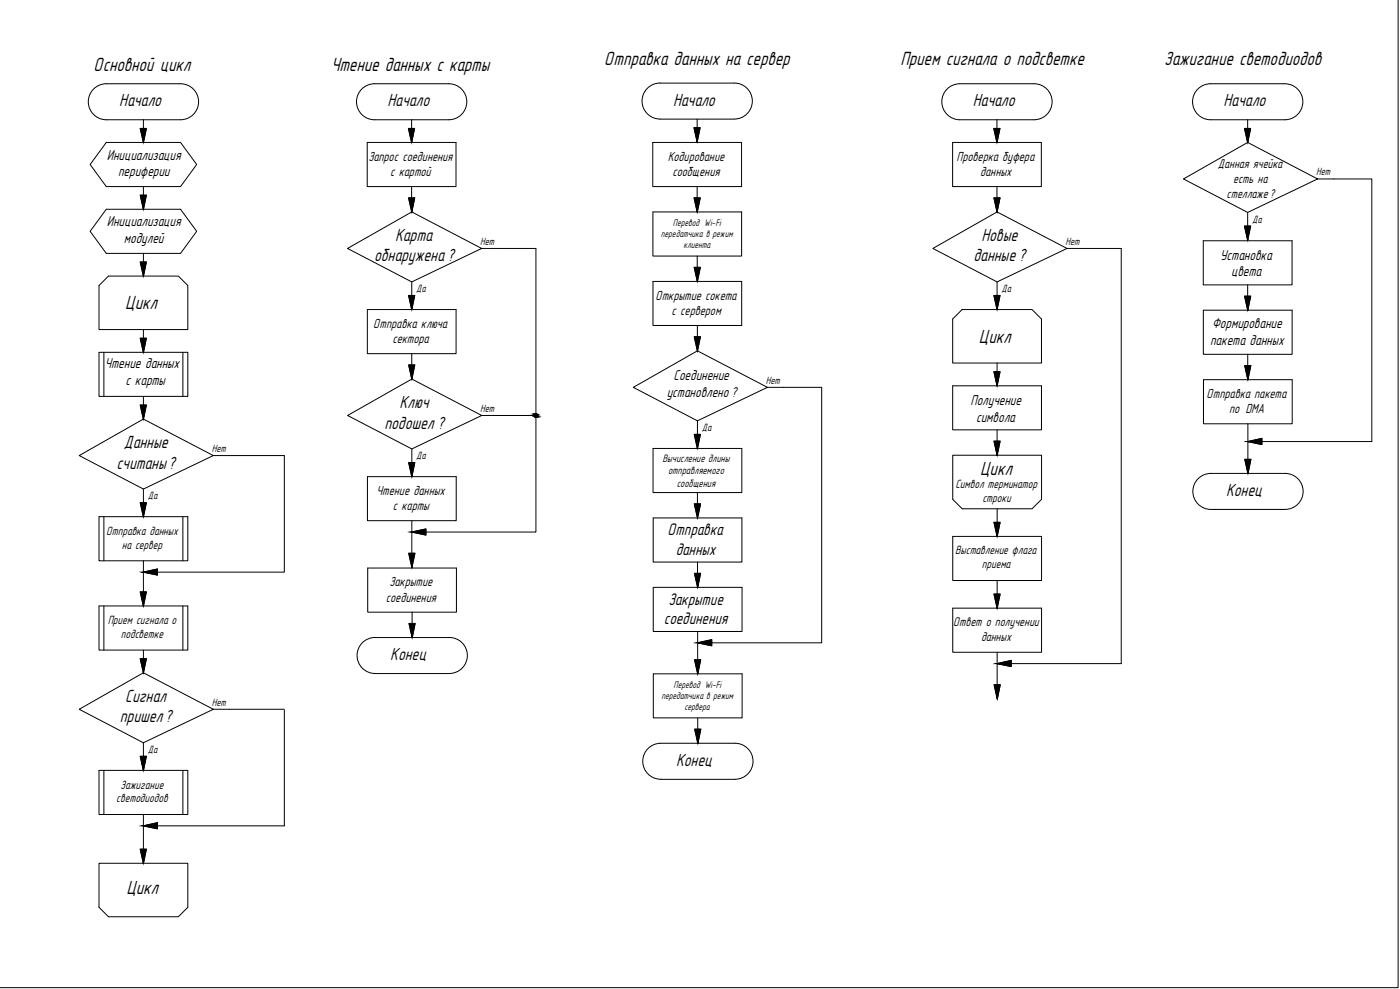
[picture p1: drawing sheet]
<svg xmlns="http://www.w3.org/2000/svg" width="841mm" height="594mm" viewBox="0 0 841 594" stroke-linecap="round" stroke-linejoin="round" font-family="sans-serif">
<!-- layer: Tonk -->
<g fill="none" stroke="#000" stroke-width=".6">
<path d="M56 53l3-2 4-1h45a11 11 0 0 1 11 11 11 11 0 0 1-11 11h-44a11 11 0 0 1-10-7 11 11 0 0 1 2-12zM217 53l3-2 4-1h46a11 11 0 0 1 10 11 11 11 0 0 1-10 11h-45a11 11 0 0 1-10-7 11 11 0 0 1 2-12zM396 50h45M397 50a11 11 0 0 0-11 11 11 11 0 0 0 11 11M441 50a11 11 0 0 1 11 11 11 11 0 0 1-11 11h-45M569 53l3-2 3-1h46a11 11 0 0 1 11 11 11 11 0 0 1-11 11h-44a11 11 0 0 1-10-7 11 11 0 0 1 2-12zM720 53l2-2 4-1h46a11 11 0 0 1 11 11 11 11 0 0 1-11 11h-45a11 11 0 0 1-10-7 11 11 0 0 1 3-12zM86 72v14M247 72v14M419 72v13M599 72v14M750 72v14"/>
<path d="M64 86h44l10 13-10 13h-44l-10-13zM221 86h53v26h-53zM392 86h53v26h-53zM572 86h54v26h-54zM86 112v14M247 112v7M419 112v7M599 112v7M792 107l-42-21-39 21 39 21 42-21h9M64 126h44l10 13-10 13h-44l-10-13zM247 120v7M392 127h54v27h-54z"/>
<path d="M419 120v7M599 120v7M750 128v16M86 152v14M289 149l-42-22-38 22 38 20 42-20h10M419 154v7M641 149l-42-22-39 22 39 20 42-20h10M723 145h53v26h-53zM59 172v26h54v-26M247 169v17M392 169h54v27h-54zM419 162v7"/>
<path d="M599 169v17M750 171v7M750 180v6M86 198v14M221 186h53v26h-53zM419 196v6M572 192v26h54v-26M723 186h53v27h-53zM59 212h54v26h-54zM62 212v26M110 212v26M247 212v7"/>
<path d="M419 204v7M599 218v14M750 213v7M86 238v14M247 221v7M461 233l-42-22-39 22 39 20 42-20h10M572 232h54v26h-54zM723 228h53v27h-53zM750 221v7M289 250l-42-22-38 22 38 20 42-20h10M419 253v16M599 258v7"/>
<path d="M750 255v21M128 274l-42-22-38 22 38 20 42-20h10M247 270v16M392 269h54v27h-54zM599 267v6M750 278v6M86 294v16M221 286h53v27h-53zM419 296v7M572 300v-27h54v27M720 288l3-3 3-1h46a11 11 0 0 1 11 11 11 11 0 0 1-11 11h-45a11 11 0 0 1-10-7 11 11 0 0 1 3-11zM59 310h54v27h-54z"/>
<path d="M62 310v27M110 310v27M247 313v19M392 311h54v27h-54zM419 304v7M599 306v16M86 337v27M247 334v7M419 338v6M572 322h54v27h-54zM221 341h53v27h-53zM392 353h54v26h-54z"/>
<path d="M419 346v7M599 349v16M59 364h54v26h-54zM62 364v26M110 364v26M248 368v7M248 376v7M419 379v17M572 365h54v27h-54zM86 390v14M225 383h45a11 11 0 0 1 11 11 11 11 0 0 1-11 11h-45M225 383a11 11 0 0 0-10 11 11 11 0 0 0 10 11"/>
<path d="M419 398v7M599 392v19M392 405h54v26h-54zM599 413v7M128 426l-42-22-38 22 38 20 42-20h10M419 431v7M419 440v6M86 446v17M59 463h54v26h-54zM62 463v26M110 463v26M397 468h45"/>
<path d="M397 468a11 11 0 0 1-11-11 11 11 0 0 1 11-11h45a11 11 0 0 1 10 11 11 11 0 0 1-10 11M86 489v30M59 545v-26h54v26"/>
</g>
<!-- layer: 0 -->
<g fill="none" stroke="#000" stroke-width=".6">
<path d="M840 0v593h-840M801 107h23v158h-74M299 149h23v171h-75M651 149h23v250h-75M59 172l6-6h42l6 6M572 192l6-6h42l6 6M471 233h23v153h-75M299 250h23M138 274h33v70h-85M572 300l6 6h42l6-6M138 426h33M171 427v69h-85"/>
<path d="M59 545l6 6h42l6-6"/>
<circle cx="322" cy="250" r="1"/>
</g>
<!-- layer: Format -->
<g fill="#000" stroke="#000" stroke-width=".6">
<path d="M84 77h4l-2 9zM245 77h4l-2 9zM417 77h4l-2 8zM597 77h4l-2 9zM748 77h3l-1 9zM84 117h4l-2 9zM245 119h4l-2 8zM417 119h4l-2 8zM597 119h4l-2 8zM748 136h3l-1 8zM84 157h4l-2 9zM245 178h4l-2 8z"/>
<path d="M417 161h4l-2 8zM597 178h4l-2 8zM748 178h3l-1 8zM84 203h4l-2 9zM246 219h3l-2 9zM417 202h4l-2 9zM748 220h3l-1 8zM597 223h4l-2 9zM84 243h4l-2 9zM246 278h3l-2 8zM417 261h4l-2 8zM597 265h4l-2 8z"/>
<path d="M748 276h3l-1 8zM84 302h4l-2 8zM417 303h4l-2 8zM597 314h4l-2 8zM246 332h3l-2 9zM84 356h4l-2 8zM417 344h4l-2 9zM597 357h4l-2 8zM246 375h3l-1 8zM84 396h4l-2 8zM417 396h4l-2 9zM597 411h4l-2 9z"/>
<path d="M417 438h4l-2 8zM84 454h4l-2 9zM84 510h4l-2 9z"/>
<path d="M750 265l8-2v2zM750 265l8 2v-2z"/>
<path d="M247 320l9-2v2zM247 320l9 1v-1z"/>
<path d="M86 344l9-2v2zM86 344l9 1v-1z"/>
<path d="M419 386l9-2v2zM419 386l9 2v-2z"/>
<path d="M599 399l8-2v2zM599 399l8 1v-1z"/>
<path d="M86 496l9-2v2zM86 496l9 2v-2z"/>
</g>
<g fill="none" stroke="#000" stroke-width=".72">
<path d="M84 77h4l-2 9zM245 77h4l-2 9zM417 77h4l-2 8zM597 77h4l-2 9zM748 77h3l-1 9zM84 117h4l-2 9zM245 119h4l-2 8zM417 119h4l-2 8zM597 119h4l-2 8zM748 136h3l-1 8zM84 157h4l-2 9zM245 178h4l-2 8z"/>
<path d="M417 161h4l-2 8zM597 178h4l-2 8zM748 178h3l-1 8zM84 203h4l-2 9zM246 219h3l-2 9zM417 202h4l-2 9zM748 220h3l-1 8zM597 223h4l-2 9zM84 243h4l-2 9zM246 278h3l-2 8zM417 261h4l-2 8zM597 265h4l-2 8z"/>
<path d="M748 276h3l-1 8zM750 265l8-2v4zM84 302h4l-2 8zM247 320l9-2v3zM417 303h4l-2 8zM597 314h4l-2 8zM246 332h3l-2 9zM84 356h4l-2 8zM86 344l9-2v3zM417 344h4l-2 9zM597 357h4l-2 8zM246 375h3l-1 8z"/>
<path d="M84 396h4l-2 8zM417 396h4l-2 9zM419 386l9-2v4zM599 399l8-2v3zM597 411h4l-2 9zM417 438h4l-2 8zM84 454h4l-2 9zM86 496l9-2v4zM84 510h4l-2 9z"/>
</g>
<!-- layer: 0 -->
<g fill="#000" stroke="#000" stroke-width=".6">
<path d="M321 249h1zM322 250h1z"/>
<path d="M321 249h1zM321 249h1z"/>
<path d="M321 249h1zM321 249h1z"/>
<path d="M321 249h1zM321 249h1z"/>
<path d="M321 249h1zM321 249h1z"/>
<path d="M321 249h1zM321 249h1z"/>
<path d="M321 249l1 1zM321 249l1 1z"/>
<path d="M321 250h1zM321 250h1z"/>
<path d="M321 250h1zM321 250h1z"/>
<path d="M321 250h1zM321 250h1z"/>
<path d="M321 250h1zM321 250h1z"/>
<path d="M321 250h1zM321 250h1z"/>
<path d="M321 250h1zM321 250h1z"/>
<path d="M321 250l1 1zM321 250l1 1z"/>
<path d="M322 249h1zM322 249h1z"/>
<path d="M322 249h1zM322 249h1z"/>
<path d="M322 249h1zM322 249h1z"/>
<path d="M322 250h1zM322 250h1z"/>
<path d="M322 249h1zM322 249h1z"/>
<path d="M322 250h1zM322 250h1z"/>
<path d="M322 249h1zM322 249h1z"/>
<path d="M322 250h1zM322 250h1z"/>
<path d="M322 249l1 1zM322 249l1 1z"/>
<path d="M322 250h1zM322 250h1z"/>
<path d="M322 250h1zM322 250h1z"/>
</g>
<g font-size="12">
<text x="363" y="39">Отправка данных на сервер</text>
<text x="541" y="39">Прием сигнала о подсветке</text>
<text x="699" y="39">Зажигание светодиодов</text>
<text x="56" y="43">Основной цикл</text>
<text x="199" y="43">Чтение данных с карты</text>
<text x="75" y="186">Цикл</text>
<text x="588" y="206">Цикл</text>
<text x="589" y="286">Цикл</text>
<text x="76" y="537">Цикл</text>
</g>
<g font-size="11">
<text x="72" y="64">Начало</text>
<text x="233" y="64">Начало</text>
<text x="404" y="63">Начало</text>
<text x="584" y="64">Начало</text>
<text x="735" y="64">Начало</text>
<text x="237" y="145">Карта</text>
<text x="590" y="145">Новые</text>
<text x="225" y="157">обнаружена ?</text>
<text x="585" y="157">данные ?</text>
<text x="240" y="245">Ключ</text>
<text x="231" y="257">подошел ?</text>
<text x="74" y="269">Данные</text>
<text x="70" y="281">считаны?</text>
<text x="737" y="298">Конец</text>
<text x="234" y="397">Конец</text>
<text x="75" y="422">Сигнал</text>
<text x="72" y="434">пришел?</text>
<text x="406" y="460">Конец</text>
</g>
<g font-size="10.5">
<text x="401" y="322">Отправка</text>
<text x="406" y="333">данных</text>
<text x="402" y="363">Закрытие</text>
<text x="399" y="375">соединения</text>
</g>
<g font-size="9">
<text x="64" y="96">Инициализация</text>
<text x="71" y="106">периферии</text>
<text x="64" y="136">Инициализация</text>
<text x="74" y="146">модулей</text>
<text x="733" y="156">Установка</text>
<text x="740" y="166">цвета</text>
<text x="728" y="197">Формирование</text>
<text x="727" y="207">пакета данных</text>
<text x="63" y="221">Чтение данных</text>
<text x="75" y="231">с карты</text>
<text x="405" y="228">Соединение</text>
<text x="401" y="238">установлено ?</text>
<text x="583" y="243">Получение</text>
<text x="586" y="253">символа</text>
</g>
<g font-size="8.2">
<text x="221" y="97">Запрос соединения</text>
<text x="401" y="97">Кодирование</text>
<text x="575" y="97">Проверка буфера</text>
<text x="234" y="106">с картой</text>
<text x="404" y="106">сообщения</text>
<text x="589" y="106">данных</text>
<text x="394" y="180">Открытие сокета</text>
<text x="403" y="189">с сервером</text>
<text x="224" y="197">Отправка ключа</text>
<text x="236" y="206">сектора</text>
<text x="725" y="239">Отправка пакета</text>
<text x="738" y="248">по DMA</text>
<text x="226" y="297">Чтение данных</text>
<text x="236" y="306">с карты</text>
<text x="234" y="352">Закрытие</text>
<text x="232" y="361">соединения</text>
</g>
<g font-size="7.9">
<text x="732" y="101">Данная ячейка</text>
<text x="741" y="110">есть на</text>
<text x="737" y="119">стеллаже?</text>
<text x="573" y="376">Ответ о получении</text>
<text x="589" y="385">данных</text>
</g>
<g font-size="7.5">
<text x="574" y="293">Символ терминатор</text>
<text x="590" y="301">строки</text>
<text x="64" y="321">Отправка данных</text>
<text x="73" y="330">на сервер</text>
<text x="574" y="333">Выставление флага</text>
<text x="590" y="341">приема</text>
<text x="65" y="375">Прием сигнала о</text>
<text x="73" y="383">подсветке</text>
<text x="72" y="474">Зажигание</text>
<text x="70" y="482">светодиодов</text>
</g>
<g font-size="6.7">
<text x="398" y="277">Вычисление длины</text>
<text x="401" y="285">отправляемого</text>
<text x="407" y="292">сообщения</text>
</g>
<g font-size="6.6">
<text x="791" y="105">Нет</text>
<text x="752" y="134">Да</text>
<text x="288" y="147">Нет</text>
<text x="640" y="147">Нет</text>
<text x="250" y="175">Да</text>
<text x="602" y="175">Да</text>
<text x="460" y="231">Нет</text>
<text x="289" y="247">Нет</text>
<text x="422" y="259">Да</text>
<text x="127" y="272">Нет</text>
<text x="250" y="276">Да</text>
<text x="89" y="300">Да</text>
<text x="127" y="424">Нет</text>
<text x="89" y="452">Да</text>
</g>
<g font-size="6">
<text x="404" y="136">Перевод Wi-Fi</text>
<text x="397" y="143">передатчика в режим</text>
<text x="411" y="149">клиента</text>
<text x="405" y="413">Перевод Wi-Fi</text>
<text x="397" y="420">передатчика в режим</text>
<text x="411" y="427">сервера</text>
</g>
</svg>
